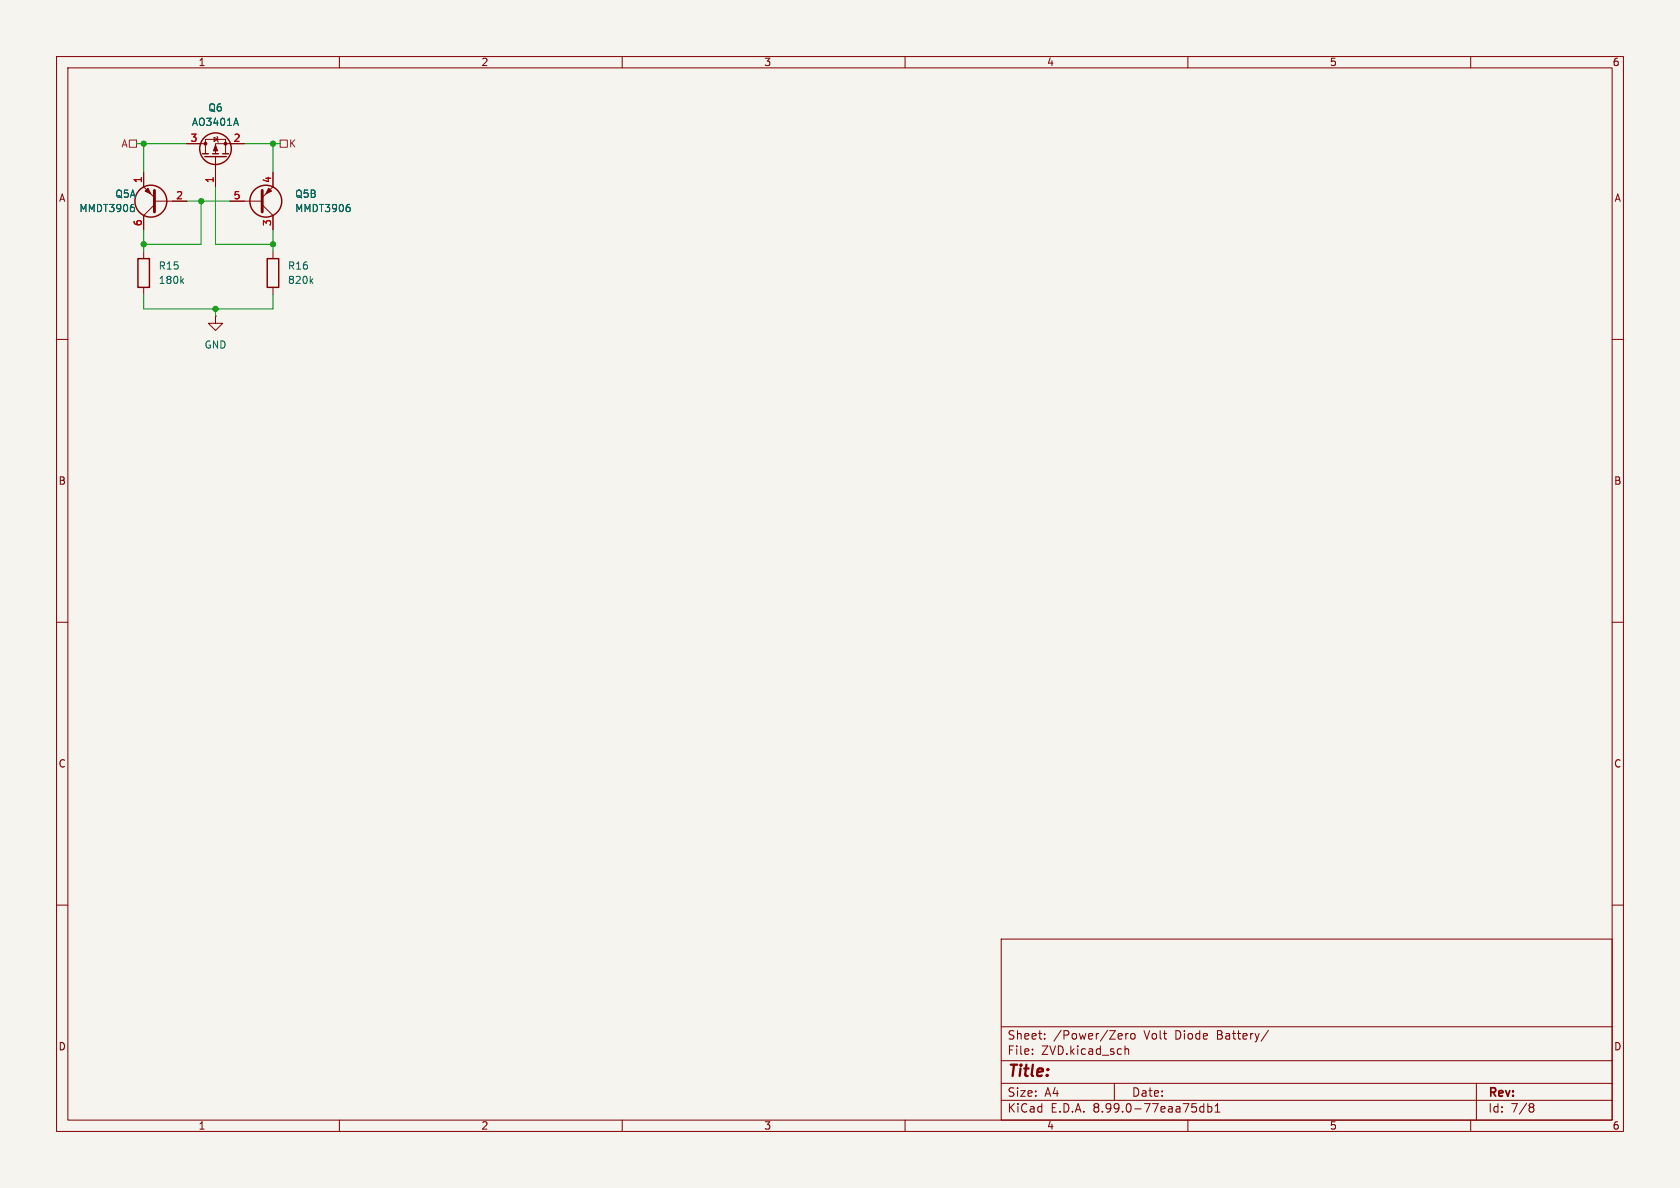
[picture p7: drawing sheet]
<svg xmlns="http://www.w3.org/2000/svg" width="297mm" height="210mm" viewBox="0 0 297 210" stroke-linecap="round" stroke-linejoin="round" font-family="sans-serif">
<path d="M0 0h297v210h-297z" fill="#f5f4ef" stroke="#f5f4ef" stroke-width=".18"/>
<g fill="none" stroke="#840000" stroke-width=".18">
<path d="M10 10h277v190h-277zM12 12h273v186h-273zM60 10v2M110 10v2M160 10v2M210 10v2M260 10v2M25.4 30.5v2.5l1.9 1.9M27.3 35.6h5.7M27.3 36.2l-1.9 1.9v2.5M33 25.4h3.3M36.3 27.2v-2.6h3.6v2.6"/>
<path d="M37.8 24.3l.7 .3-.7 .4zM38.1 27.7v5.3M38.4 24.1l.1 .2v.7l.1 .1M40.6 35.6h5.8M43.2 25.4h-5.1v1.8M46.4 36.2l1.9 1.9v2.5M48.3 30.5v2.5l-1.9 1.9M10 60h2M25.4 44.5v1.2M25.4 50.8v1.3M38.1 55.9v1.3h1.3l-1.3 1.2-1.3-1.2h1.3M38.1 55.9h.1"/>
<path d="M48.3 44.5v1.2M48.3 50.8v1.3M285 60h2M10 110h2M285 110h2M10 160h2M285 160h2M177 166h108v32h-108zM60 198v2M110 198v2M160 198v2M177 194.5h108"/>
<path d="M177 191.5h108M177 187.5h108M177 181.5h108M182.5 186.3v.1M182.5 185.5v.1M184.7 183.6v.1M184.7 182.8v.1M197 191.5v3M198.2 182.7l.2 .4-.7 .1M198.3 183.6l-.1 .1M198.9 184.9v1.5M198.9 185.5l.2-.1 .4 .1v.9"/>
<path d="M199 182.7v1M199.5 182.7l-.3 .1-.2 .2M200 182.8l.4-.1 .3 .3v.4l-.3 .3-.4-.1-.1-.2v-.4zM210 198v2M212.8 195.1v1.5M212.8 195.7l-.4-.1-.3 .3v.4l.1 .2h.6M213.5 195.7l.5-.1 .2 .3v.4l-.1 .2h-.6M213.5 195.1v1.5M214.8 195.5l.4-.4v1.5M214.8 196.6h.9M224.2 182.1l-1.2 2M260 198v2"/>
<path d="M261 191.5v6.5M270.6 195.1h.3l.3 .3-.3 .3M270.6 195.7h.3M270.9 195.7l.2 .2 .1 .4-.3 .3h-.3"/>
</g>
<path d="M27.3 33.7v3.8M46.4 33.7v3.8" fill="none" stroke="#840000" stroke-width=".51"/>
<g fill="#840000" stroke="#840000" stroke-width=".18">
<path d="M47.5 33.3l.5 .5-1 .5z"/>
<path d="M38.1 25.7l.4 1h-.8z"/>
<path d="M25.7 33.8l.5-.5 .5 1z"/>
<circle cx="39.9" cy="25.4" r=".25"/>
<circle cx="36.3" cy="25.4" r=".25"/>
</g>
<g fill="none" stroke="#840000" stroke-width=".25">
<path d="M35.8 27.2h1M36.2 27.7h3.8M37.6 27.2h1M39.4 27.2h1M24.4 45.7h2v5.1h-2zM47.2 45.7h2.1v5.1h-2.1z"/>
<circle cx="26.7" cy="35.6" r="2.82"/>
<circle cx="38.1" cy="26.3" r="2.79"/>
<circle cx="47" cy="35.6" r="2.82"/>
</g>
<path d="M23.7 36.7v.6M41.7 20.9l.5 1.3M61.9 36.7v.6M32.1 49.6l.4 .5M32.5 49.3l-.5 .4M55 49.6l.3 .5M55.3 49.3l-.5 .4" fill="none" stroke="#006464" stroke-width=".18"/>
<path d="M22.9 24.8h1.2v1.2h-1.2zM49.5 24.8h1.3v1.2h-1.3z" fill="none" stroke="#725600" stroke-width=".18"/>
<path d="M24.1 25.4h8.9M25.4 25.4v5.1M33 35.6h7.6M35.6 35.6v7.6h-10.2M38.1 33v10.2h10.2M43.2 25.4h6.3M48.3 25.4v5.1M25.4 52.1v2.5h22.9v-2.5M25.4 40.6v3.9M38.1 54.6v1.3M48.3 40.6v3.9" fill="none" stroke="#009600" stroke-width=".18"/>
<g fill="#009600" stroke="#009600" stroke-width=".18">
<circle cx="48.3" cy="43.2" r=".46"/>
<circle cx="25.4" cy="43.2" r=".46"/>
<circle cx="25.4" cy="25.4" r=".46"/>
<circle cx="35.6" cy="35.6" r=".46"/>
<circle cx="38.1" cy="54.6" r=".46"/>
<circle cx="48.3" cy="25.4" r=".46"/>
</g>
<text font-size="2.8" fill="#840000" x="178" y="190.9">Title:</text>
<g font-size="2.1" fill="#840000">
<text x="178" y="184">Sheet:</text>
<text x="186.2" y="184">/Power/Zero</text>
<text x="202.3" y="184">Volt</text>
<text x="207.9" y="184">Diode</text>
<text x="215.4" y="184">Battery/</text>
<text x="178" y="186.7">File:</text>
<text x="184.1" y="186.7">ZVD.kicad_sch</text>
<text x="178" y="196.9">KiCad</text>
<text x="178" y="194.1">Size:</text>
<text x="184.7" y="194.1">A4</text>
<text x="185.7" y="196.9">E.D.A.</text>
<text x="193.3" y="196.9">8.99.0-77eaa75db1</text>
<text x="200" y="194.1">Date:</text>
<text x="263" y="194.3">Rev:</text>
<text x="263" y="196.9">Id:</text>
<text x="267.1" y="196.9">7/8</text>
</g>
<g font-size="1.8" fill="#840000">
<text x="35" y="11.9">1</text>
<text x="85" y="11.9">2</text>
<text x="135" y="11.9">3</text>
<text x="185" y="11.9">4</text>
<text x="235" y="11.9">5</text>
<text x="285" y="11.9">6</text>
<text x="10.3" y="35.9">A</text>
<text x="285.3" y="35.9">A</text>
<text x="10.3" y="85.9">B</text>
<text x="285.3" y="85.9">B</text>
<text x="10.3" y="135.9">C</text>
<text x="285.3" y="135.9">C</text>
<text x="10.3" y="185.9">D</text>
<text x="285.3" y="185.9">D</text>
<text x="35" y="199.9">1</text>
<text x="85" y="199.9">2</text>
<text x="135" y="199.9">3</text>
<text x="185" y="199.9">4</text>
<text x="235" y="199.9">5</text>
<text x="285" y="199.9">6</text>
</g>
<g font-size="1.8" fill="#006464">
<text x="33.8" y="22.5">AO3401A</text>
<text x="36.7" y="19.9">Q6</text>
<text x="20.3" y="35.2">Q5A</text>
<text x="52.1" y="35.2">Q5B</text>
<text x="13.9" y="37.7">MMDT3906</text>
<text x="52.1" y="37.7">MMDT3906</text>
<text x="27.9" y="47.9">R15</text>
<text x="50.8" y="47.9">R16</text>
<text x="27.9" y="50.4">180k</text>
<text x="50.8" y="50.4">820k</text>
<text x="36.1" y="61.8">GND</text>
</g>
<g font-size="1.8" fill="#725600">
<text x="21.4" y="26.3">A</text>
<text x="51" y="26.3">K</text>
</g>
<g font-size="1.8" fill="#a90000">
<text x="33.6" y="25.1">3</text>
<text x="41.2" y="25.1">2</text>
<text x="25.1" y="32.5" transform="rotate(-90 25.1 32.5)">1</text>
<text x="31" y="35.3">2</text>
<text x="37.8" y="32.5" transform="rotate(-90 37.8 32.5)">1</text>
<text x="41.2" y="35.3">5</text>
<text x="48" y="32.5" transform="rotate(-90 48 32.5)">4</text>
<text x="25.1" y="40.1" transform="rotate(-90 25.1 40.1)">6</text>
<text x="48" y="40.1" transform="rotate(-90 48 40.1)">3</text>
</g>
</svg>
